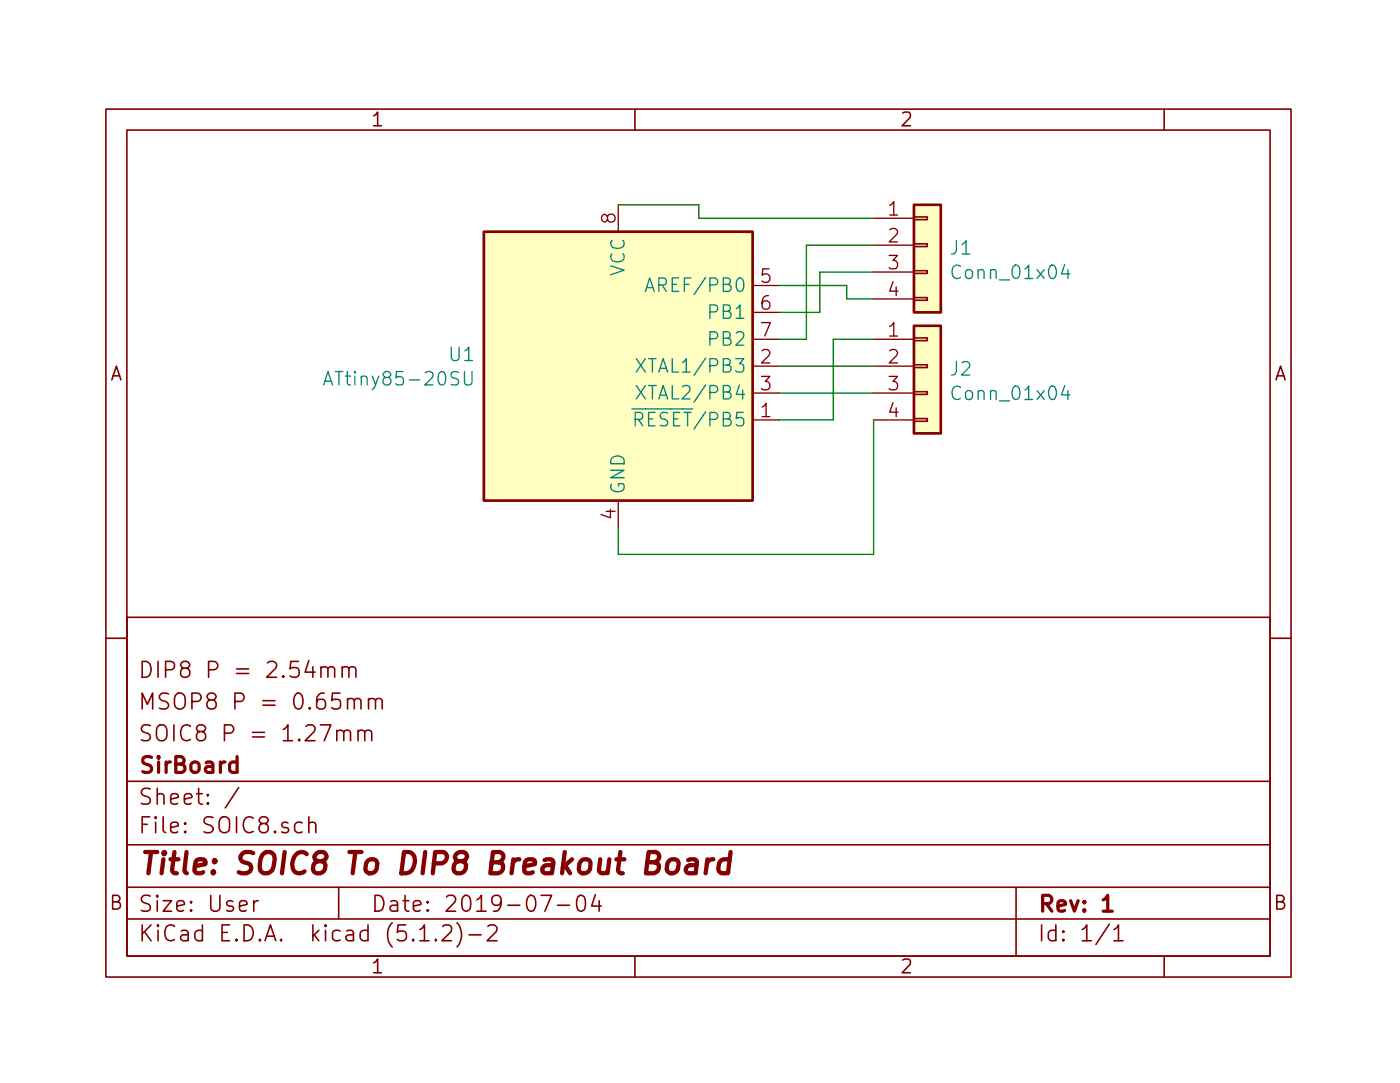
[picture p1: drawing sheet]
<svg xmlns="http://www.w3.org/2000/svg" width="132mm" height="102mm" viewBox="0 0 132 102" stroke-linecap="round" stroke-linejoin="round" font-family="sans-serif">
<g fill="none" stroke="#840000" stroke-width=".15">
<path d="M10 10.3h112v82h-112zM12 12.3h108v78h-108zM60 10.3v2M110 10.3v2M86.4 39.5h1.2v.3h-1.2zM86.4 37h1.2v.3h-1.2zM86.4 34.5h1.2v.2h-1.2zM86.4 31.9h1.2v.3h-1.2zM86.4 28.1h1.2v.3h-1.2zM86.4 25.6h1.2v.2h-1.2zM86.4 23h1.2v.3h-1.2zM86.4 20.5h1.2v.2h-1.2z"/>
<path d="M12 58.3h108v32h-108zM10 60.3h2M12 79.8h108M12 73.8h108M22.6 74.4l-1.3 1.9M28.5 77.7h-.4l-.3 .2 .1 .6 .2 .2 .4-.1M29.2 77.8a.41 .41 0 0 1 .6 .1v.8M29.2 77.2v1.5M30.3 63.1a.41 .41 0 0 1 .7 .1v.8M30.3 63v1M31 63.2l.2-.2 .3 .1 .1 .1v.8M31.8 69.1a.41 .41 0 0 1 .7 .1v.8"/>
<path d="M31.8 69v1M32.3 63.1a.39 .39 0 0 1 .7 .1v.8M32.3 63v1M32.5 69.2l.2-.2 .3 .1 .1 .1v.8M32.8 66.1a.38 .38 0 0 1 .7 .1v.8M32.8 66v1M33 63.2a.36 .36 0 0 1 .3-.2 .36 .36 0 0 1 .3 .2v.8M33.5 66.2l.2-.2 .3 .1 .1 .1v.8M33.8 69.1a.38 .38 0 0 1 .7 .1v.8M33.8 69v1M34.5 69.2a.36 .36 0 0 1 .3-.2 .36 .36 0 0 1 .3 .2v.8M34.8 66.1a.41 .41 0 0 1 .7 .1v.8"/>
<path d="M34.8 66v1M35.5 66.2l.2-.2 .3 .1 .1 .1v.8M120 60.3h2M12 86.8h108M12 83.8h108M24 85.1v1M24.4 85.1l-.3 .1-.1 .2M32 83.8v3M39.7 88.9h.8M41.2 88.7v.1v.1l-.1-.1 .1-.1v.2M41.8 87.5l.2-.1h.4a.41 .41 0 0 1 .2 .6l-.8 .9h.9M43.2 87.2a1.71 1.71 0 0 1 0 2.3"/>
<path d="M44.3 88.3h1.2M46.1 87.5l.2-.1h.5a.37 .37 0 0 1 .1 .6l-.9 .9h1M51.1 84.6h1l-.6 1.5M52.7 85.5h1.1M54.6 84.7a.37 .37 0 0 1 .4-.1 .37 .37 0 0 1 .3 .3 1.26 1.26 0 0 1-.2 1.1 .34 .34 0 0 1-.5-.2 1.35 1.35 0 0 1 0-1.1zM56.3 84.5l-.4 1.1h.9M56.6 85.1v1M60 90.3v2M96 83.8v6.5M104.8 87.3l-1.2 1.9M105.3 87.8l.3-.2 .1-.2v1.5M105.3 88.9h.8"/>
<path d="M110 90.3v2"/>
</g>
<path d="M104.2 85l.5-.4v1.5M104.2 86.1h.9" fill="none" stroke="#840000" stroke-width=".3"/>
<path d="M63.2 81.4a.54 .54 0 0 1 .5-.2 .54 .54 0 0 1 .4 .4v.5a.56 .56 0 0 1-.6 .4 .56 .56 0 0 1-.5-.4l.1-.5zM65 81.2h.2h.6l.1 .3-.2 1M65.8 81.6l-.2 .1h-.4a.4 .4 0 0 0-.4 .4 .4 .4 0 0 0 .2 .4h.5l.2-.1M66.9 81.2l-.2 1.3M67.4 81.2a.54 .54 0 0 0-.6 .4M68.9 81.2a.68 .68 0 0 0-1 .4v.5l.1 .3 .2 .1h.4l.2-.1M69 80.5l-.2 2" fill="none" stroke="#840000" stroke-width=".41"/>
<g fill="#ffffc2" stroke="#ffffc2" stroke-width=".09">
<path d="M45.7 21.9h25.4v25.4h-25.4z"/>
<path d="M86.4 30.8h2.5v10.1h-2.5z"/>
<path d="M86.4 19.3h2.5v10.2h-2.5z"/>
</g>
<path d="M86.4 19.3h2.5v10.2h-2.5zM45.7 21.9h25.4v25.4h-25.4zM86.4 30.8h2.5v10.1h-2.5z" fill="none" stroke="#840000" stroke-width=".25"/>
<g fill="none" stroke="#840000" stroke-width=".13">
<path d="M58.4 19.3v2.6M71.1 39.7h2.6M71.1 34.6h2.6M71.1 37.1h2.6M71.1 27h2.6M71.1 29.5h2.6M71.1 32h2.6M82.5 39.7h3.9M82.5 34.6h3.9M82.5 37.1h3.9M82.5 32h3.9M82.5 20.6h3.9"/>
<path d="M82.5 23.2h3.9M82.5 25.7h3.9M82.5 28.2h3.9M58.4 47.3v2.5"/>
</g>
<g fill="none" stroke="#008484" stroke-width=".13">
<path d="M30.6 36.4l.4-1.3 .4 1.3M30.7 36h.6M43.9 35.1v1l.2 .3h.3l.2-.3v-1M59.7 38.6h1.3M60 39.6h.5l.2-.2a.35 .35 0 0 0-.2-.4h-.5v1.2M60.1 33.9l.9 1.2M60.1 36.4l.9 1.3M61 27.5l.4-1.2 .4 1.2M61 33.9l-.9 1.2M61 36.4l-.9 1.3M61.1 27.2h.6M100.6 36.4l-.3 .9h.8"/>
<path d="M100.6 25l-.3 .9h.8M100.9 25.5v.8M100.9 36.9v.8"/>
</g>
<path d="M58.4 19.3h7.6v1.3h16.5M73.7 34.6h8.8M73.7 37.1h8.8M73.7 27h6.3v1.2h2.5M82.5 23.2h-6.3v8.8h-2.5M82.5 32h-3.8v7.7h-5M82.5 39.7v12.7h-24.1v-2.6M82.5 25.7h-5v3.8h-3.8" fill="none" stroke="#008400" stroke-width=".13"/>
<text font-size="2.8" fill="#840000" x="13" y="82.6">Title: SOIC8 To DIP8 Breakout Board</text>
<g font-size="2.1" fill="#840000">
<text x="13" y="64.1">DIP8 P = 2.54mm</text>
<text x="13" y="70">SOIC8 P = 1.27mm</text>
<text x="13" y="67.1">MSOP8 P = 0.65mm</text>
<text x="13" y="76">Sheet: /</text>
<text x="13" y="73">SirBoard</text>
<text x="13" y="78.7">File: SOIC8.sch</text>
<text x="13" y="88.9">KiCad E.D.A. kicad (5.1.2)-2</text>
<text x="13" y="86.2">Size: User</text>
<text x="35" y="86.2">Date: 2019-07-04</text>
<text x="98" y="86.2">Rev: 1</text>
<text x="98" y="88.9">Id: 1/1</text>
</g>
<g font-size="1.8" fill="#840000">
<text x="35" y="11.9">1</text>
<text x="85" y="11.9">2</text>
<text x="58.2" y="21.1" transform="rotate(-90 58.2 21.1)">8</text>
<text x="84" y="20.4">1</text>
<text x="84" y="22.9">2</text>
<text x="71.9" y="26.7">5</text>
<text x="71.9" y="29.3">6</text>
<text x="84" y="25.5">3</text>
<text x="84" y="28">4</text>
<text x="10.4" y="35.9">A</text>
<text x="71.9" y="34.4">2</text>
<text x="71.9" y="31.8">7</text>
<text x="84" y="31.8">1</text>
<text x="84" y="34.4">2</text>
<text x="120.4" y="35.9">A</text>
<text x="71.9" y="39.4">1</text>
<text x="71.9" y="36.9">3</text>
<text x="84" y="36.9">3</text>
<text x="84" y="39.4">4</text>
<text x="58.2" y="49" transform="rotate(-90 58.2 49)">4</text>
<text x="10.4" y="85.9">B</text>
<text x="120.4" y="85.9">B</text>
<text x="35" y="91.9">1</text>
<text x="85" y="91.9">2</text>
</g>
<g font-size="1.8" fill="#008484">
<text x="59.1" y="26.1" transform="rotate(-90 59.1 26.1)">VCC</text>
<text x="61.9" y="27.6">AREF/PB0</text>
<text x="89.8" y="24.1">J1</text>
<text x="90.3" y="26.4">Conn_01x04</text>
<text x="42.5" y="34.1">U1</text>
<text x="61.1" y="35.2">XTAL1/PB3</text>
<text x="67.2" y="30.1">PB1</text>
<text x="67.2" y="32.7">PB2</text>
<text x="89.8" y="35.5">J2</text>
<text x="31.5" y="36.4">ATtiny85-20SU</text>
<text x="60.8" y="40.3">RESET/PB5</text>
<text x="61.1" y="37.8">XTAL2/PB4</text>
<text x="90.3" y="37.8">Conn_01x04</text>
<text x="59.1" y="46.8" transform="rotate(-90 59.1 46.8)">GND</text>
</g>
</svg>
